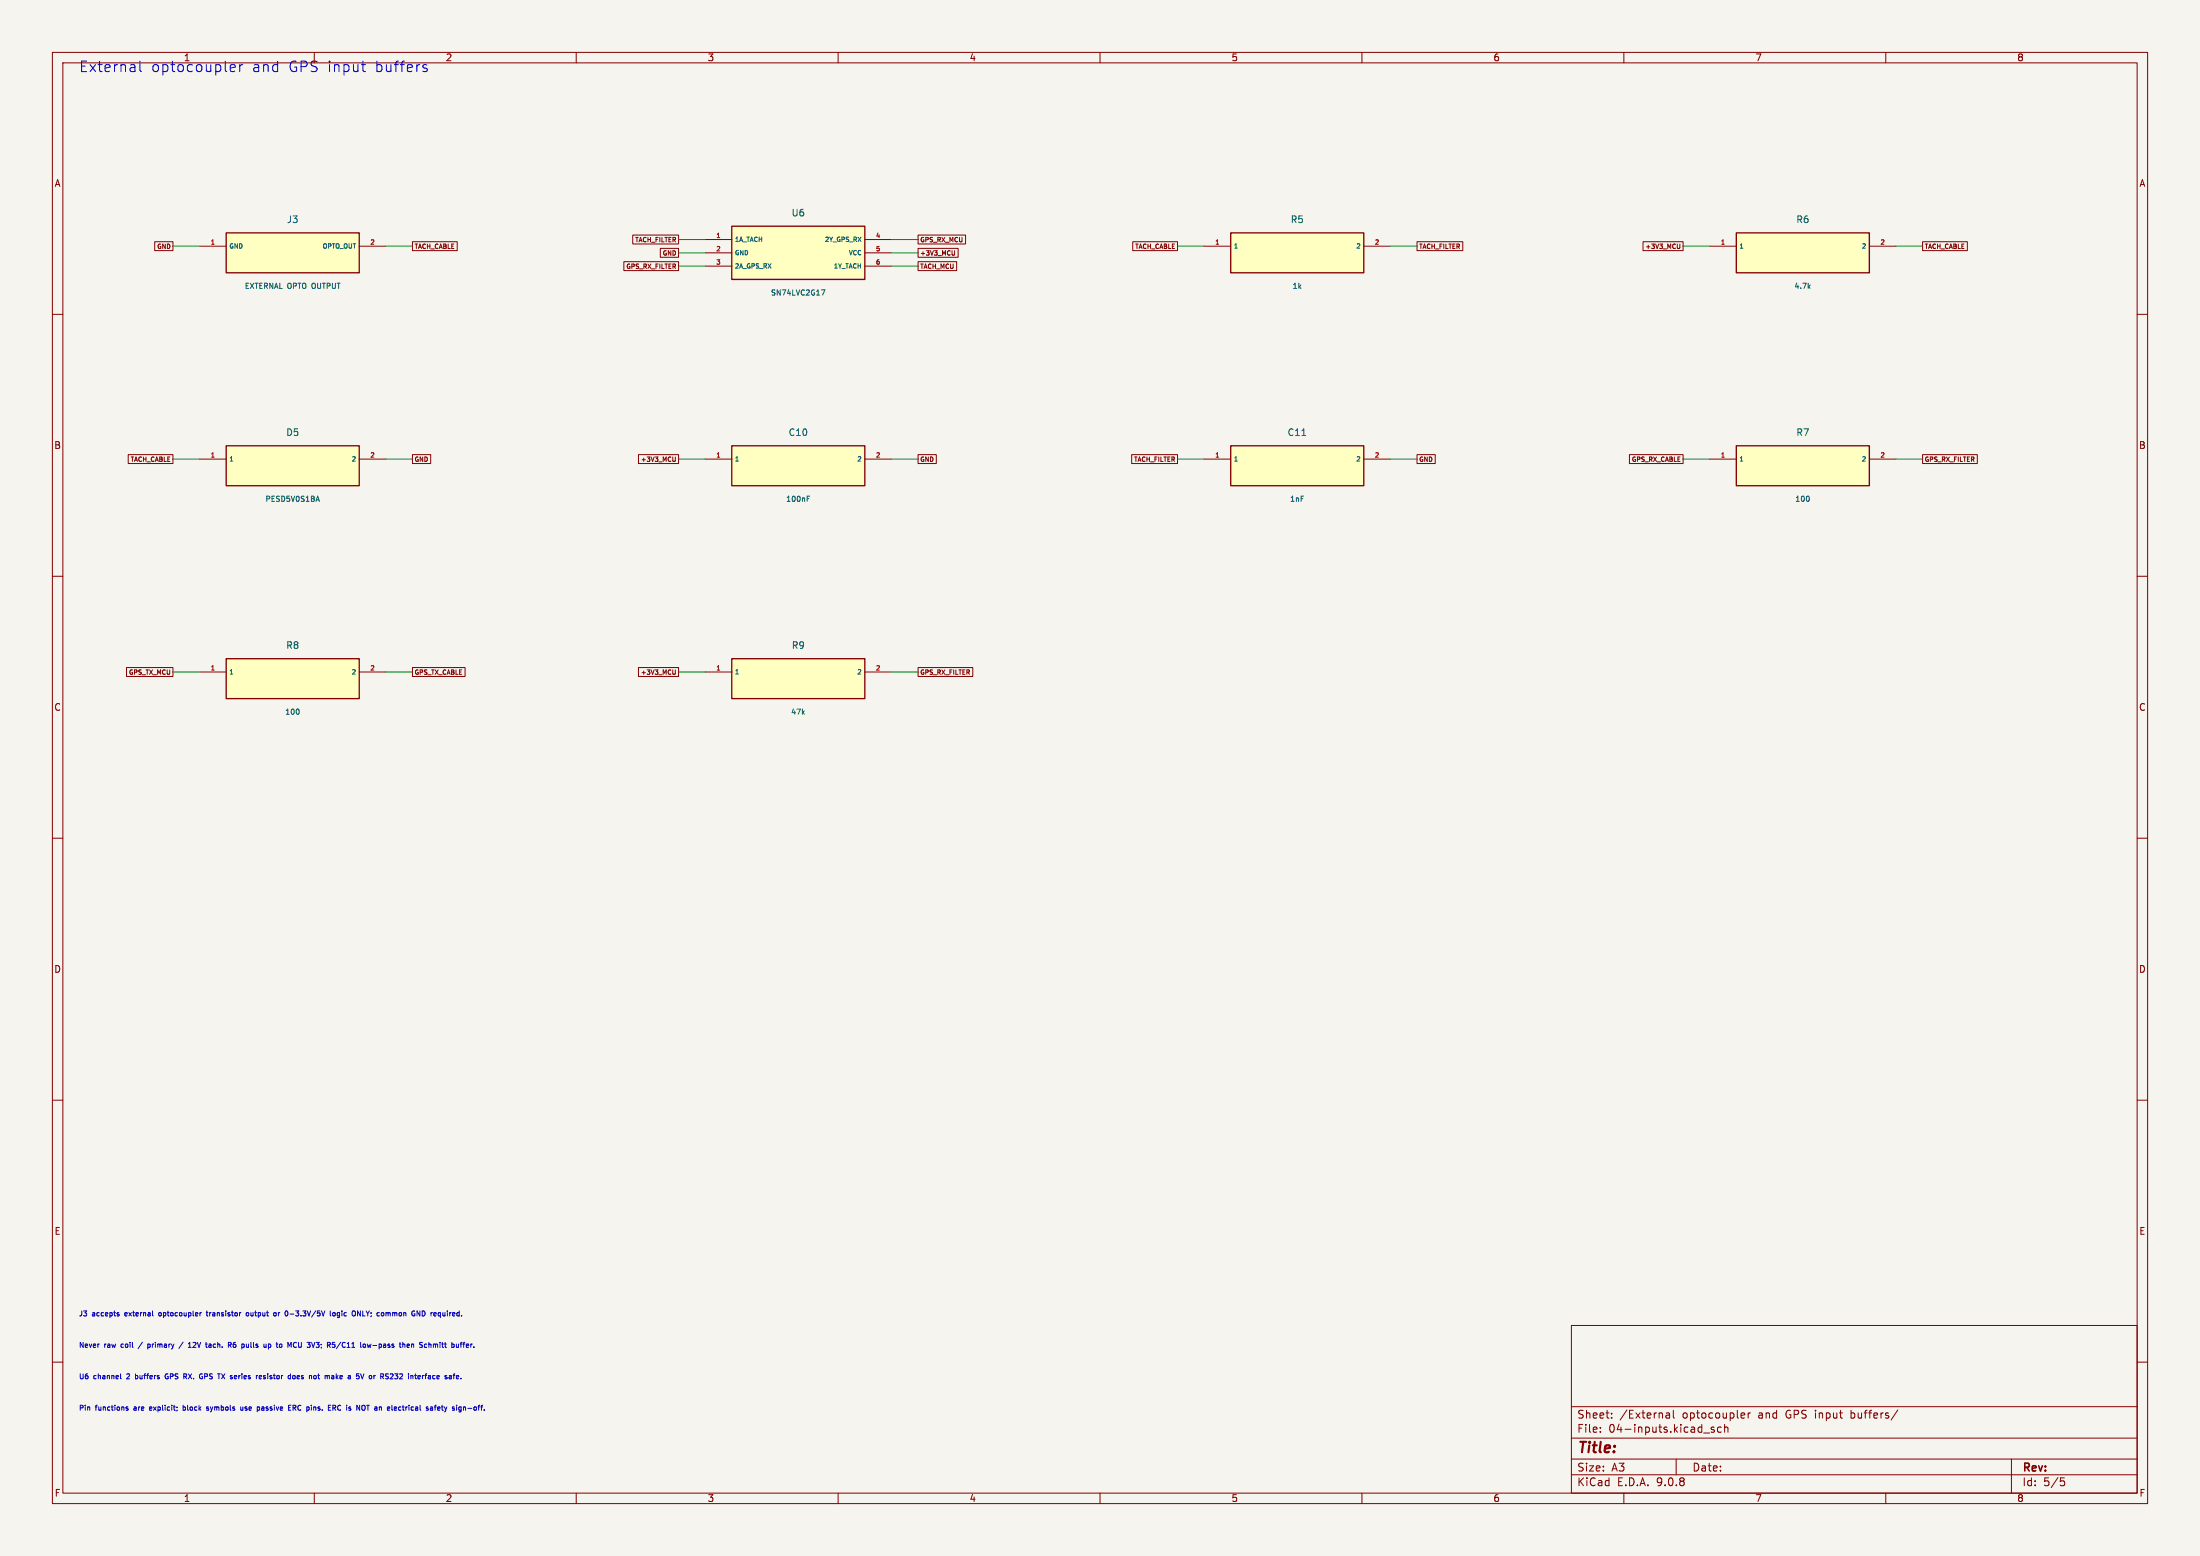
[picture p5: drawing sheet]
(kicad_sch (version 20250114) (generator "eeschema") (paper "A3")
(lib_symbols (symbol "Carrier:J3" (pin_names (offset 0.508)) (in_bom yes) (on_board yes)
 (property "Reference" "J" (at 0 6.35 0) (effects (font (size 1.27 1.27))))(property "Value" "EXTERNAL OPTO OUTPUT" (at 0 -6.35 0) (effects (font (size 1.27 1.27))))(property "Footprint" "Racecar:TerminalBlock_Phoenix_MKDS-1,5-2-5.08_1x02_P5.08mm_Horizontal" (at 0 0 0) (effects (font (size 1.27 1.27)) (hide yes)))(property "Datasheet" "" (at 0 0 0) (effects (font (size 1.27 1.27)) (hide yes)))
 (symbol "J3_0_1" (rectangle (start -12.7 3.81) (end 12.7 -3.81) (stroke (width .254) (type default)) (fill (type background))))
 (symbol "J3_1_1" (pin passive line (at -17.78 1.27 0) (length 5.08) (name "GND" (effects (font (size 0.85 0.85)))) (number "1" (effects (font (size 0.85 0.85)))))(pin passive line (at 17.78 1.27 180) (length 5.08) (name "OPTO OUT" (effects (font (size 0.85 0.85)))) (number "2" (effects (font (size 0.85 0.85)))))))(symbol "Carrier:U6" (pin_names (offset 0.508)) (in_bom yes) (on_board yes)
 (property "Reference" "U" (at 0 7.62 0) (effects (font (size 1.27 1.27))))(property "Value" "SN74LVC2G17" (at 0 -7.62 0) (effects (font (size 1.27 1.27))))(property "Footprint" "Racecar:SOT-23-6_Handsoldering" (at 0 0 0) (effects (font (size 1.27 1.27)) (hide yes)))(property "Datasheet" "" (at 0 0 0) (effects (font (size 1.27 1.27)) (hide yes)))
 (symbol "U6_0_1" (rectangle (start -12.7 5.08) (end 12.7 -5.08) (stroke (width .254) (type default)) (fill (type background))))
 (symbol "U6_1_1" (pin passive line (at -17.78 2.54 0) (length 5.08) (name "1A TACH" (effects (font (size 0.85 0.85)))) (number "1" (effects (font (size 0.85 0.85)))))(pin passive line (at -17.78 0.0 0) (length 5.08) (name "GND" (effects (font (size 0.85 0.85)))) (number "2" (effects (font (size 0.85 0.85)))))(pin passive line (at -17.78 -2.54 0) (length 5.08) (name "2A GPS RX" (effects (font (size 0.85 0.85)))) (number "3" (effects (font (size 0.85 0.85)))))(pin passive line (at 17.78 2.54 180) (length 5.08) (name "2Y GPS RX" (effects (font (size 0.85 0.85)))) (number "4" (effects (font (size 0.85 0.85)))))(pin passive line (at 17.78 0.0 180) (length 5.08) (name "VCC" (effects (font (size 0.85 0.85)))) (number "5" (effects (font (size 0.85 0.85)))))(pin passive line (at 17.78 -2.54 180) (length 5.08) (name "1Y TACH" (effects (font (size 0.85 0.85)))) (number "6" (effects (font (size 0.85 0.85)))))))(symbol "Carrier:R5" (pin_names (offset 0.508)) (in_bom yes) (on_board yes)
 (property "Reference" "R" (at 0 6.35 0) (effects (font (size 1.27 1.27))))(property "Value" "1k" (at 0 -6.35 0) (effects (font (size 1.27 1.27))))(property "Footprint" "Racecar:R_0805_2012Metric_Pad1.20x1.40mm_HandSolder" (at 0 0 0) (effects (font (size 1.27 1.27)) (hide yes)))(property "Datasheet" "" (at 0 0 0) (effects (font (size 1.27 1.27)) (hide yes)))
 (symbol "R5_0_1" (rectangle (start -12.7 3.81) (end 12.7 -3.81) (stroke (width .254) (type default)) (fill (type background))))
 (symbol "R5_1_1" (pin passive line (at -17.78 1.27 0) (length 5.08) (name "1" (effects (font (size 0.85 0.85)))) (number "1" (effects (font (size 0.85 0.85)))))(pin passive line (at 17.78 1.27 180) (length 5.08) (name "2" (effects (font (size 0.85 0.85)))) (number "2" (effects (font (size 0.85 0.85)))))))(symbol "Carrier:R6" (pin_names (offset 0.508)) (in_bom yes) (on_board yes)
 (property "Reference" "R" (at 0 6.35 0) (effects (font (size 1.27 1.27))))(property "Value" "4.7k" (at 0 -6.35 0) (effects (font (size 1.27 1.27))))(property "Footprint" "Racecar:R_0805_2012Metric_Pad1.20x1.40mm_HandSolder" (at 0 0 0) (effects (font (size 1.27 1.27)) (hide yes)))(property "Datasheet" "" (at 0 0 0) (effects (font (size 1.27 1.27)) (hide yes)))
 (symbol "R6_0_1" (rectangle (start -12.7 3.81) (end 12.7 -3.81) (stroke (width .254) (type default)) (fill (type background))))
 (symbol "R6_1_1" (pin passive line (at -17.78 1.27 0) (length 5.08) (name "1" (effects (font (size 0.85 0.85)))) (number "1" (effects (font (size 0.85 0.85)))))(pin passive line (at 17.78 1.27 180) (length 5.08) (name "2" (effects (font (size 0.85 0.85)))) (number "2" (effects (font (size 0.85 0.85)))))))(symbol "Carrier:D5" (pin_names (offset 0.508)) (in_bom yes) (on_board yes)
 (property "Reference" "D" (at 0 6.35 0) (effects (font (size 1.27 1.27))))(property "Value" "PESD5V0S1BA" (at 0 -6.35 0) (effects (font (size 1.27 1.27))))(property "Footprint" "Racecar:D_SOD-323" (at 0 0 0) (effects (font (size 1.27 1.27)) (hide yes)))(property "Datasheet" "" (at 0 0 0) (effects (font (size 1.27 1.27)) (hide yes)))
 (symbol "D5_0_1" (rectangle (start -12.7 3.81) (end 12.7 -3.81) (stroke (width .254) (type default)) (fill (type background))))
 (symbol "D5_1_1" (pin passive line (at -17.78 1.27 0) (length 5.08) (name "1" (effects (font (size 0.85 0.85)))) (number "1" (effects (font (size 0.85 0.85)))))(pin passive line (at 17.78 1.27 180) (length 5.08) (name "2" (effects (font (size 0.85 0.85)))) (number "2" (effects (font (size 0.85 0.85)))))))(symbol "Carrier:C10" (pin_names (offset 0.508)) (in_bom yes) (on_board yes)
 (property "Reference" "C" (at 0 6.35 0) (effects (font (size 1.27 1.27))))(property "Value" "100nF" (at 0 -6.35 0) (effects (font (size 1.27 1.27))))(property "Footprint" "Racecar:C_0805_2012Metric_Pad1.18x1.45mm_HandSolder" (at 0 0 0) (effects (font (size 1.27 1.27)) (hide yes)))(property "Datasheet" "" (at 0 0 0) (effects (font (size 1.27 1.27)) (hide yes)))
 (symbol "C10_0_1" (rectangle (start -12.7 3.81) (end 12.7 -3.81) (stroke (width .254) (type default)) (fill (type background))))
 (symbol "C10_1_1" (pin passive line (at -17.78 1.27 0) (length 5.08) (name "1" (effects (font (size 0.85 0.85)))) (number "1" (effects (font (size 0.85 0.85)))))(pin passive line (at 17.78 1.27 180) (length 5.08) (name "2" (effects (font (size 0.85 0.85)))) (number "2" (effects (font (size 0.85 0.85)))))))(symbol "Carrier:C11" (pin_names (offset 0.508)) (in_bom yes) (on_board yes)
 (property "Reference" "C" (at 0 6.35 0) (effects (font (size 1.27 1.27))))(property "Value" "1nF" (at 0 -6.35 0) (effects (font (size 1.27 1.27))))(property "Footprint" "Racecar:C_0805_2012Metric_Pad1.18x1.45mm_HandSolder" (at 0 0 0) (effects (font (size 1.27 1.27)) (hide yes)))(property "Datasheet" "" (at 0 0 0) (effects (font (size 1.27 1.27)) (hide yes)))
 (symbol "C11_0_1" (rectangle (start -12.7 3.81) (end 12.7 -3.81) (stroke (width .254) (type default)) (fill (type background))))
 (symbol "C11_1_1" (pin passive line (at -17.78 1.27 0) (length 5.08) (name "1" (effects (font (size 0.85 0.85)))) (number "1" (effects (font (size 0.85 0.85)))))(pin passive line (at 17.78 1.27 180) (length 5.08) (name "2" (effects (font (size 0.85 0.85)))) (number "2" (effects (font (size 0.85 0.85)))))))(symbol "Carrier:R7" (pin_names (offset 0.508)) (in_bom yes) (on_board yes)
 (property "Reference" "R" (at 0 6.35 0) (effects (font (size 1.27 1.27))))(property "Value" "100" (at 0 -6.35 0) (effects (font (size 1.27 1.27))))(property "Footprint" "Racecar:R_0805_2012Metric_Pad1.20x1.40mm_HandSolder" (at 0 0 0) (effects (font (size 1.27 1.27)) (hide yes)))(property "Datasheet" "" (at 0 0 0) (effects (font (size 1.27 1.27)) (hide yes)))
 (symbol "R7_0_1" (rectangle (start -12.7 3.81) (end 12.7 -3.81) (stroke (width .254) (type default)) (fill (type background))))
 (symbol "R7_1_1" (pin passive line (at -17.78 1.27 0) (length 5.08) (name "1" (effects (font (size 0.85 0.85)))) (number "1" (effects (font (size 0.85 0.85)))))(pin passive line (at 17.78 1.27 180) (length 5.08) (name "2" (effects (font (size 0.85 0.85)))) (number "2" (effects (font (size 0.85 0.85)))))))(symbol "Carrier:R8" (pin_names (offset 0.508)) (in_bom yes) (on_board yes)
 (property "Reference" "R" (at 0 6.35 0) (effects (font (size 1.27 1.27))))(property "Value" "100" (at 0 -6.35 0) (effects (font (size 1.27 1.27))))(property "Footprint" "Racecar:R_0805_2012Metric_Pad1.20x1.40mm_HandSolder" (at 0 0 0) (effects (font (size 1.27 1.27)) (hide yes)))(property "Datasheet" "" (at 0 0 0) (effects (font (size 1.27 1.27)) (hide yes)))
 (symbol "R8_0_1" (rectangle (start -12.7 3.81) (end 12.7 -3.81) (stroke (width .254) (type default)) (fill (type background))))
 (symbol "R8_1_1" (pin passive line (at -17.78 1.27 0) (length 5.08) (name "1" (effects (font (size 0.85 0.85)))) (number "1" (effects (font (size 0.85 0.85)))))(pin passive line (at 17.78 1.27 180) (length 5.08) (name "2" (effects (font (size 0.85 0.85)))) (number "2" (effects (font (size 0.85 0.85)))))))(symbol "Carrier:R9" (pin_names (offset 0.508)) (in_bom yes) (on_board yes)
 (property "Reference" "R" (at 0 6.35 0) (effects (font (size 1.27 1.27))))(property "Value" "47k" (at 0 -6.35 0) (effects (font (size 1.27 1.27))))(property "Footprint" "Racecar:R_0805_2012Metric_Pad1.20x1.40mm_HandSolder" (at 0 0 0) (effects (font (size 1.27 1.27)) (hide yes)))(property "Datasheet" "" (at 0 0 0) (effects (font (size 1.27 1.27)) (hide yes)))
 (symbol "R9_0_1" (rectangle (start -12.7 3.81) (end 12.7 -3.81) (stroke (width .254) (type default)) (fill (type background))))
 (symbol "R9_1_1" (pin passive line (at -17.78 1.27 0) (length 5.08) (name "1" (effects (font (size 0.85 0.85)))) (number "1" (effects (font (size 0.85 0.85)))))(pin passive line (at 17.78 1.27 180) (length 5.08) (name "2" (effects (font (size 0.85 0.85)))) (number "2" (effects (font (size 0.85 0.85))))))))
(text "External optocoupler and GPS input buffers" (at 15 13 0) (effects (font (size 2 2)) (justify left)))
(symbol (lib_id "Carrier:J3") (at 55.88 48.26 0) (unit 1) (in_bom yes) (on_board yes) (dnp no) (property "Reference" "J3" (at 55.88 41.91 0) (effects (font (size 1.27 1.27))))(property "Value" "EXTERNAL OPTO OUTPUT" (at 55.88 54.61 0) (effects (font (size 1.0 1.0))))(property "Footprint" "Racecar:TerminalBlock_Phoenix_MKDS-1,5-2-5.08_1x02_P5.08mm_Horizontal" (at 55.88 48.26 0) (effects (font (size 0.8 0.8)) (hide yes)))(property "Datasheet" "" (at 55.88 48.26 0) (effects (font (size 0.8 0.8)) (hide yes))))
(wire (pts (xy 38.1 46.989999999999995) (xy 33.02 46.989999999999995)) (stroke (width 0) (type default)))
(global_label "GND" (shape passive) (at 33.02 46.989999999999995 180) (effects (font (size 0.85 0.85)) (justify right)))
(wire (pts (xy 73.66 46.989999999999995) (xy 78.74 46.989999999999995)) (stroke (width 0) (type default)))
(global_label "TACH_CABLE" (shape passive) (at 78.74 46.989999999999995 0) (effects (font (size 0.85 0.85)) (justify left)))
(symbol (lib_id "Carrier:U6") (at 152.4 48.26 0) (unit 1) (in_bom yes) (on_board yes) (dnp no) (property "Reference" "U6" (at 152.4 40.64 0) (effects (font (size 1.27 1.27))))(property "Value" "SN74LVC2G17" (at 152.4 55.879999999999995 0) (effects (font (size 1.0 1.0))))(property "Footprint" "Racecar:SOT-23-6_Handsoldering" (at 152.4 48.26 0) (effects (font (size 0.8 0.8)) (hide yes)))(property "Datasheet" "" (at 152.4 48.26 0) (effects (font (size 0.8 0.8)) (hide yes))))
(wire (pts (xy 134.62 45.72) (xy 129.54 45.72)) (stroke (width 0) (type default)))
(global_label "TACH_FILTER" (shape passive) (at 129.54 45.72 180) (effects (font (size 0.85 0.85)) (justify right)))
(wire (pts (xy 134.62 48.26) (xy 129.54 48.26)) (stroke (width 0) (type default)))
(global_label "GND" (shape passive) (at 129.54 48.26 180) (effects (font (size 0.85 0.85)) (justify right)))
(wire (pts (xy 134.62 50.8) (xy 129.54 50.8)) (stroke (width 0) (type default)))
(global_label "GPS_RX_FILTER" (shape passive) (at 129.54 50.8 180) (effects (font (size 0.85 0.85)) (justify right)))
(wire (pts (xy 170.18 45.72) (xy 175.26000000000002 45.72)) (stroke (width 0) (type default)))
(global_label "GPS_RX_MCU" (shape passive) (at 175.26000000000002 45.72 0) (effects (font (size 0.85 0.85)) (justify left)))
(wire (pts (xy 170.18 48.26) (xy 175.26000000000002 48.26)) (stroke (width 0) (type default)))
(global_label "+3V3_MCU" (shape passive) (at 175.26000000000002 48.26 0) (effects (font (size 0.85 0.85)) (justify left)))
(wire (pts (xy 170.18 50.8) (xy 175.26000000000002 50.8)) (stroke (width 0) (type default)))
(global_label "TACH_MCU" (shape passive) (at 175.26000000000002 50.8 0) (effects (font (size 0.85 0.85)) (justify left)))
(symbol (lib_id "Carrier:R5") (at 247.65 48.26 0) (unit 1) (in_bom yes) (on_board yes) (dnp no) (property "Reference" "R5" (at 247.65 41.91 0) (effects (font (size 1.27 1.27))))(property "Value" "1k" (at 247.65 54.61 0) (effects (font (size 1.0 1.0))))(property "Footprint" "Racecar:R_0805_2012Metric_Pad1.20x1.40mm_HandSolder" (at 247.65 48.26 0) (effects (font (size 0.8 0.8)) (hide yes)))(property "Datasheet" "" (at 247.65 48.26 0) (effects (font (size 0.8 0.8)) (hide yes))))
(wire (pts (xy 229.87 46.989999999999995) (xy 224.79 46.989999999999995)) (stroke (width 0) (type default)))
(global_label "TACH_CABLE" (shape passive) (at 224.79 46.989999999999995 180) (effects (font (size 0.85 0.85)) (justify right)))
(wire (pts (xy 265.43 46.989999999999995) (xy 270.51 46.989999999999995)) (stroke (width 0) (type default)))
(global_label "TACH_FILTER" (shape passive) (at 270.51 46.989999999999995 0) (effects (font (size 0.85 0.85)) (justify left)))
(symbol (lib_id "Carrier:R6") (at 344.17 48.26 0) (unit 1) (in_bom yes) (on_board yes) (dnp no) (property "Reference" "R6" (at 344.17 41.91 0) (effects (font (size 1.27 1.27))))(property "Value" "4.7k" (at 344.17 54.61 0) (effects (font (size 1.0 1.0))))(property "Footprint" "Racecar:R_0805_2012Metric_Pad1.20x1.40mm_HandSolder" (at 344.17 48.26 0) (effects (font (size 0.8 0.8)) (hide yes)))(property "Datasheet" "" (at 344.17 48.26 0) (effects (font (size 0.8 0.8)) (hide yes))))
(wire (pts (xy 326.39 46.989999999999995) (xy 321.31 46.989999999999995)) (stroke (width 0) (type default)))
(global_label "+3V3_MCU" (shape passive) (at 321.31 46.989999999999995 180) (effects (font (size 0.85 0.85)) (justify right)))
(wire (pts (xy 361.95000000000005 46.989999999999995) (xy 367.03000000000003 46.989999999999995)) (stroke (width 0) (type default)))
(global_label "TACH_CABLE" (shape passive) (at 367.03000000000003 46.989999999999995 0) (effects (font (size 0.85 0.85)) (justify left)))
(symbol (lib_id "Carrier:D5") (at 55.88 88.9 0) (unit 1) (in_bom yes) (on_board yes) (dnp no) (property "Reference" "D5" (at 55.88 82.55 0) (effects (font (size 1.27 1.27))))(property "Value" "PESD5V0S1BA" (at 55.88 95.25000000000001 0) (effects (font (size 1.0 1.0))))(property "Footprint" "Racecar:D_SOD-323" (at 55.88 88.9 0) (effects (font (size 0.8 0.8)) (hide yes)))(property "Datasheet" "" (at 55.88 88.9 0) (effects (font (size 0.8 0.8)) (hide yes))))
(wire (pts (xy 38.1 87.63000000000001) (xy 33.02 87.63000000000001)) (stroke (width 0) (type default)))
(global_label "TACH_CABLE" (shape passive) (at 33.02 87.63000000000001 180) (effects (font (size 0.85 0.85)) (justify right)))
(wire (pts (xy 73.66 87.63000000000001) (xy 78.74 87.63000000000001)) (stroke (width 0) (type default)))
(global_label "GND" (shape passive) (at 78.74 87.63000000000001 0) (effects (font (size 0.85 0.85)) (justify left)))
(symbol (lib_id "Carrier:C10") (at 152.4 88.9 0) (unit 1) (in_bom yes) (on_board yes) (dnp no) (property "Reference" "C10" (at 152.4 82.55 0) (effects (font (size 1.27 1.27))))(property "Value" "100nF" (at 152.4 95.25000000000001 0) (effects (font (size 1.0 1.0))))(property "Footprint" "Racecar:C_0805_2012Metric_Pad1.18x1.45mm_HandSolder" (at 152.4 88.9 0) (effects (font (size 0.8 0.8)) (hide yes)))(property "Datasheet" "" (at 152.4 88.9 0) (effects (font (size 0.8 0.8)) (hide yes))))
(wire (pts (xy 134.62 87.63000000000001) (xy 129.54 87.63000000000001)) (stroke (width 0) (type default)))
(global_label "+3V3_MCU" (shape passive) (at 129.54 87.63000000000001 180) (effects (font (size 0.85 0.85)) (justify right)))
(wire (pts (xy 170.18 87.63000000000001) (xy 175.26000000000002 87.63000000000001)) (stroke (width 0) (type default)))
(global_label "GND" (shape passive) (at 175.26000000000002 87.63000000000001 0) (effects (font (size 0.85 0.85)) (justify left)))
(symbol (lib_id "Carrier:C11") (at 247.65 88.9 0) (unit 1) (in_bom yes) (on_board yes) (dnp no) (property "Reference" "C11" (at 247.65 82.55 0) (effects (font (size 1.27 1.27))))(property "Value" "1nF" (at 247.65 95.25000000000001 0) (effects (font (size 1.0 1.0))))(property "Footprint" "Racecar:C_0805_2012Metric_Pad1.18x1.45mm_HandSolder" (at 247.65 88.9 0) (effects (font (size 0.8 0.8)) (hide yes)))(property "Datasheet" "" (at 247.65 88.9 0) (effects (font (size 0.8 0.8)) (hide yes))))
(wire (pts (xy 229.87 87.63000000000001) (xy 224.79 87.63000000000001)) (stroke (width 0) (type default)))
(global_label "TACH_FILTER" (shape passive) (at 224.79 87.63000000000001 180) (effects (font (size 0.85 0.85)) (justify right)))
(wire (pts (xy 265.43 87.63000000000001) (xy 270.51 87.63000000000001)) (stroke (width 0) (type default)))
(global_label "GND" (shape passive) (at 270.51 87.63000000000001 0) (effects (font (size 0.85 0.85)) (justify left)))
(symbol (lib_id "Carrier:R7") (at 344.17 88.9 0) (unit 1) (in_bom yes) (on_board yes) (dnp no) (property "Reference" "R7" (at 344.17 82.55 0) (effects (font (size 1.27 1.27))))(property "Value" "100" (at 344.17 95.25000000000001 0) (effects (font (size 1.0 1.0))))(property "Footprint" "Racecar:R_0805_2012Metric_Pad1.20x1.40mm_HandSolder" (at 344.17 88.9 0) (effects (font (size 0.8 0.8)) (hide yes)))(property "Datasheet" "" (at 344.17 88.9 0) (effects (font (size 0.8 0.8)) (hide yes))))
(wire (pts (xy 326.39 87.63000000000001) (xy 321.31 87.63000000000001)) (stroke (width 0) (type default)))
(global_label "GPS_RX_CABLE" (shape passive) (at 321.31 87.63000000000001 180) (effects (font (size 0.85 0.85)) (justify right)))
(wire (pts (xy 361.95000000000005 87.63000000000001) (xy 367.03000000000003 87.63000000000001)) (stroke (width 0) (type default)))
(global_label "GPS_RX_FILTER" (shape passive) (at 367.03000000000003 87.63000000000001 0) (effects (font (size 0.85 0.85)) (justify left)))
(symbol (lib_id "Carrier:R8") (at 55.88 129.54 0) (unit 1) (in_bom yes) (on_board yes) (dnp no) (property "Reference" "R8" (at 55.88 123.18999999999998 0) (effects (font (size 1.27 1.27))))(property "Value" "100" (at 55.88 135.89 0) (effects (font (size 1.0 1.0))))(property "Footprint" "Racecar:R_0805_2012Metric_Pad1.20x1.40mm_HandSolder" (at 55.88 129.54 0) (effects (font (size 0.8 0.8)) (hide yes)))(property "Datasheet" "" (at 55.88 129.54 0) (effects (font (size 0.8 0.8)) (hide yes))))
(wire (pts (xy 38.1 128.26999999999998) (xy 33.02 128.26999999999998)) (stroke (width 0) (type default)))
(global_label "GPS_TX_MCU" (shape passive) (at 33.02 128.26999999999998 180) (effects (font (size 0.85 0.85)) (justify right)))
(wire (pts (xy 73.66 128.26999999999998) (xy 78.74 128.26999999999998)) (stroke (width 0) (type default)))
(global_label "GPS_TX_CABLE" (shape passive) (at 78.74 128.26999999999998 0) (effects (font (size 0.85 0.85)) (justify left)))
(symbol (lib_id "Carrier:R9") (at 152.4 129.54 0) (unit 1) (in_bom yes) (on_board yes) (dnp no) (property "Reference" "R9" (at 152.4 123.18999999999998 0) (effects (font (size 1.27 1.27))))(property "Value" "47k" (at 152.4 135.89 0) (effects (font (size 1.0 1.0))))(property "Footprint" "Racecar:R_0805_2012Metric_Pad1.20x1.40mm_HandSolder" (at 152.4 129.54 0) (effects (font (size 0.8 0.8)) (hide yes)))(property "Datasheet" "" (at 152.4 129.54 0) (effects (font (size 0.8 0.8)) (hide yes))))
(wire (pts (xy 134.62 128.26999999999998) (xy 129.54 128.26999999999998)) (stroke (width 0) (type default)))
(global_label "+3V3_MCU" (shape passive) (at 129.54 128.26999999999998 180) (effects (font (size 0.85 0.85)) (justify right)))
(wire (pts (xy 170.18 128.26999999999998) (xy 175.26000000000002 128.26999999999998)) (stroke (width 0) (type default)))
(global_label "GPS_RX_FILTER" (shape passive) (at 175.26000000000002 128.26999999999998 0) (effects (font (size 0.85 0.85)) (justify left)))
(text "J3 accepts external optocoupler transistor output or 0-3.3V/5V logic ONLY; common GND required." (at 15 251 0) (effects (font (size 0.95 0.95)) (justify left)))
(text "Never raw coil / primary / 12V tach. R6 pulls up to MCU 3V3; R5/C11 low-pass then Schmitt buffer." (at 15 257 0) (effects (font (size 0.95 0.95)) (justify left)))
(text "U6 channel 2 buffers GPS RX. GPS TX series resistor does not make a 5V or RS232 interface safe." (at 15 263 0) (effects (font (size 0.95 0.95)) (justify left)))
(text "Pin functions are explicit; block symbols use passive ERC pins. ERC is NOT an electrical safety sign-off." (at 15 269 0) (effects (font (size 0.95 0.95)) (justify left))))
